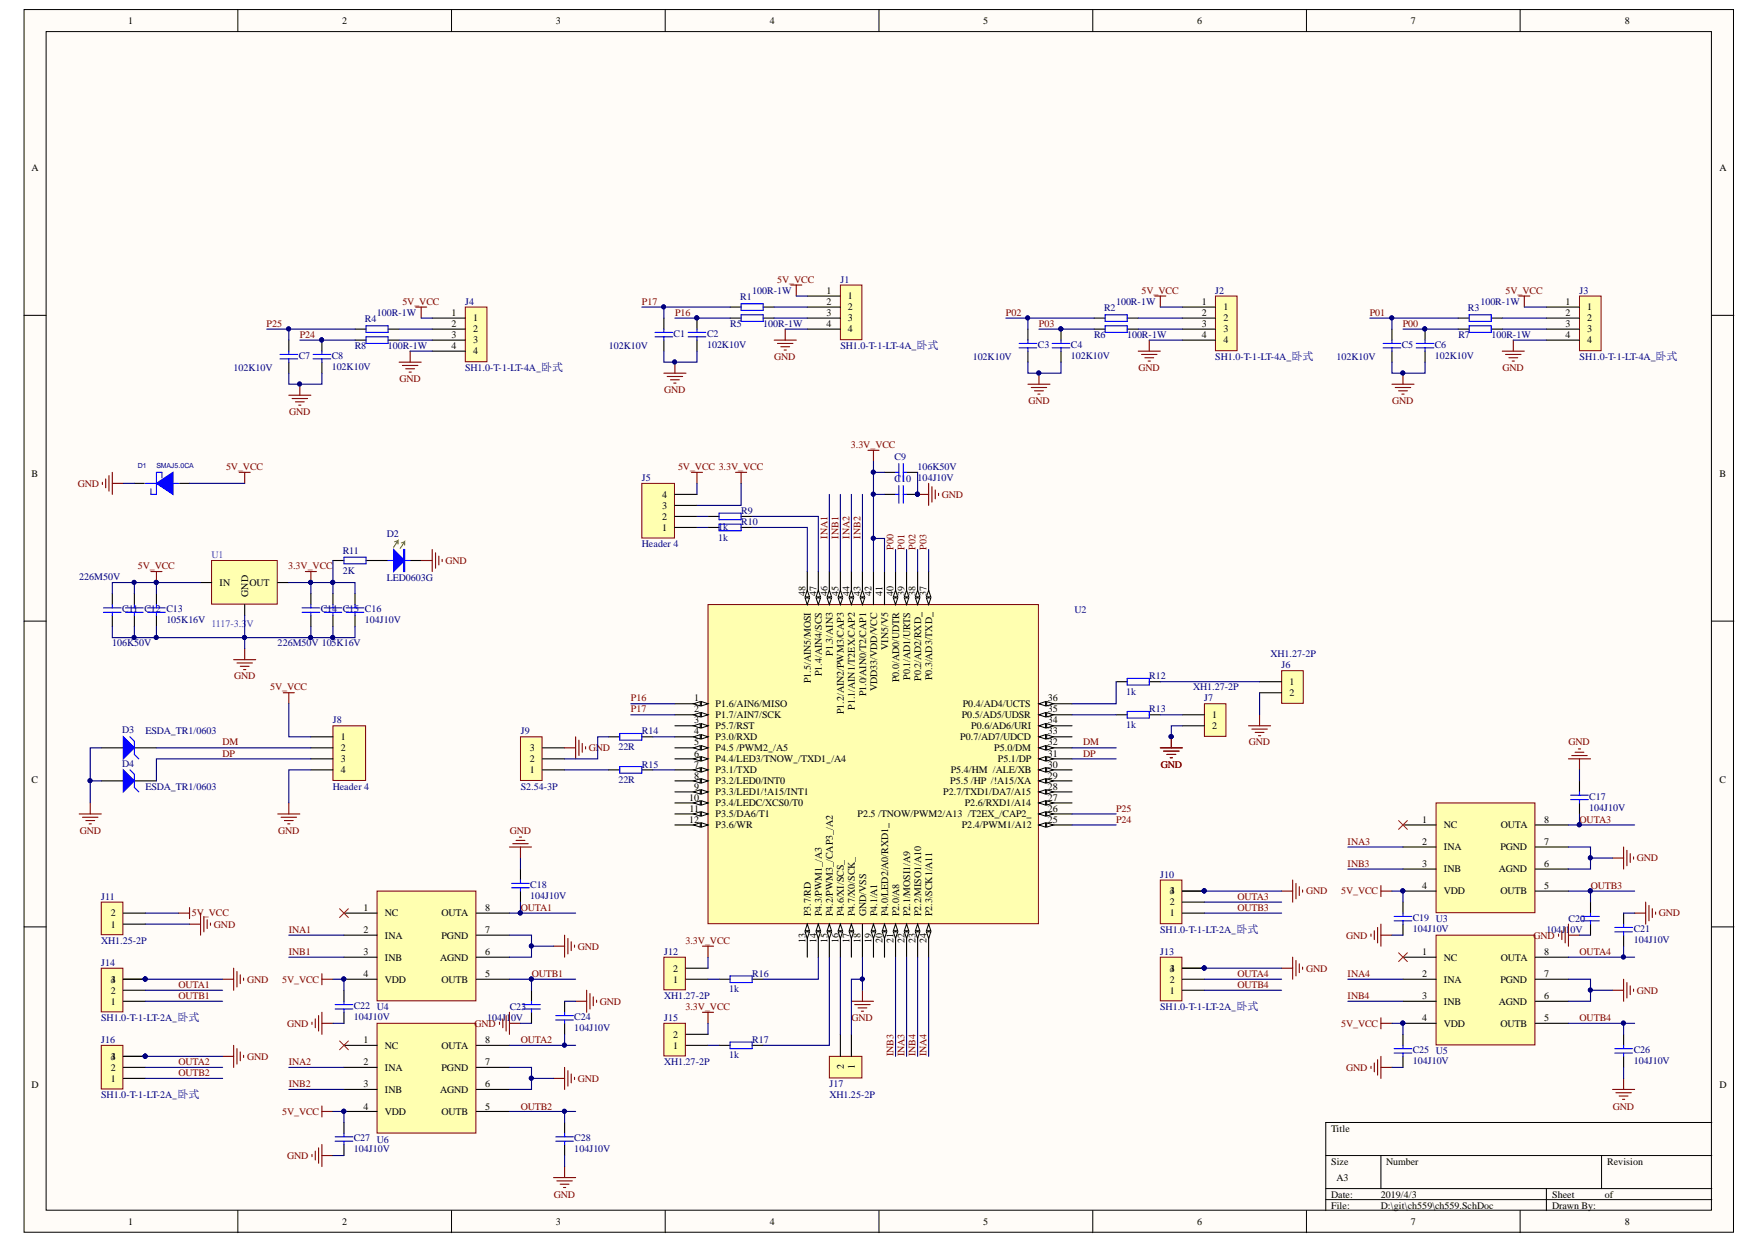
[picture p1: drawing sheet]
# Altium project ch559.PrjPcb
1 sheet, 72 parts. Net scope: global (net labels, ports and power ports of the same name join across sheets).
Board file: ch559.PcbDoc

## Sheet ch559.SchDoc
size A3

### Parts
C1  102K10V  [C0603]
C2  102K10V  [C0603]
C3  102K10V  [C0603]
C4  102K10V  [C0603]
C5  102K10V  [C0603]
C6  102K10V  [C0603]
C7  102K10V  [C0603]
C8  102K10V  [C0603]
C9  106K50V  [C0603]
C10  104J10V  [C0402]
C11  226M50V  [C0805]
C12  106K50V  [C0603]
C13  105K16V  [C0603]
C14  226M50V  [C0805]
C15  105K16V  [C0603]
C16  104J10V  [C0402]
C17  104J10V  [C0402]
C18  104J10V  [C0402]
C19  104J10V  [C0402]
C20  104J10V  [C0402]
C21  104J10V  [C0402]
C22  104J10V  [C0402]
C23  104J10V  [C0402]
C24  104J10V  [C0402]
C25  104J10V  [C0402]
C26  104J10V  [C0402]
C27  104J10V  [C0402]
C28  104J10V  [C0402]
D1  SMAJ5.0CA  [DO-214]
D2  LED0603G  [D-LED0603G]
D3  ESDA_TR1/0603  [HS_0603D]
D4  ESDA_TR1/0603  [HS_0603D]
J1  SH1.0-T-1-LT-4A_卧式  [XH2.54-4P]
J2  SH1.0-T-1-LT-4A_卧式  [XH2.54-4P]
J3  SH1.0-T-1-LT-4A_卧式  [XH2.54-4P]
J4  SH1.0-T-1-LT-4A_卧式  [XH2.54-4P]
J5  Header 4  [J-SH1.27 -4]
J6  XH1.27-2P  [J-SH1.27-2]
J7  XH1.27-2P  [J-SH1.27-2]
J8  Header 4  [XH2.54-4P]
J9  S2.54-3P  [S2.54-3P]
J10  SH1.0-T-1-LT-2A_卧式  [J-SH2.0-T-1-LT-2A_立式]
J11  XH1.25-2P  [XH2.54-2p]
J12  XH1.27-2P  [J-SH1.27-2]
J13  SH1.0-T-1-LT-2A_卧式  [J-SH2.0-T-1-LT-2A_立式]
J14  SH1.0-T-1-LT-2A_卧式  [J-SH2.0-T-1-LT-2A_立式]
J15  XH1.27-2P  [J-SH1.27-2]
J16  SH1.0-T-1-LT-2A_卧式  [J-SH2.0-T-1-LT-2A_立式]
J17  XH1.25-2P  [S1.25-2P]
R1  100R-1W  [R0603]
R2  100R-1W  [R0603]
R3  100R-1W  [R0603]
R4  100R-1W  [R0603]
R5  100R-1W  [R0603]
R6  100R-1W  [R0603]
R7  100R-1W  [R0603]
R8  100R-1W  [R0603]
R9  1k  [R0603]
R10  1k  [R0603]
R11  2K  [R0603]
R12  1k  [R0603]
R13  1k  [R0603]
R14  22R  [R0603]
R15  22R  [R0603]
R16  1k  [R0603]
R17  1k  [R0603]
U1  1117-3.3V  [SOT-223]
U2  CH559L  [LQFP48]  (value not drawn)
U3  PTC918  [SO-8]  (value not drawn)
U4  PTC918  [SO-8]  (value not drawn)
U5  PTC918  [SO-8]  (value not drawn)
U6  PTC918  [SO-8]  (value not drawn)

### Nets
3.3V_VCC: C9.2 C10.2 C14.1 C15.2 C16.1 J5.3 J12.2 J15.2 R11.2 U1.2(OUT) U2.41(VIN5/V5) U2.42(VDD33/VDD/VCC)
5V_VCC: C11.1 C12.1 C13.1 C19.1 C22.1 C25.1 C27.1 D1.1(+) J1.1 J2.1 J3.1 J4.1 J5.4 J8.1 J11.2 U1.3(IN) U3.4(VDD) U4.4(VDD) U5.4(VDD) U6.4(VDD)
GND: C1.2 C2.2 C3.2 C4.2 C5.2 C6.2 C7.2 C8.2 C9.1 C10.1 C11.2 C12.2 C13.2 C14.2 C15.1 C16.2 C17.1 C18.1 C19.2 C20.2 C21.1 C22.2 C23.2 C24.1 C25.2 C26.2 C27.2 C28.2 D1.2(-) D2.2 D3.1(A) D4.1(A) J1.4 J2.4 J3.4 J4.4 J6.2 J7.2 J8.4 J9.3 J10.3 J10.4 J11.1 J13.3 J13.4 J14.3 J14.4 J16.3 J16.4 J17.1 U1.1(GND) U2.18(GND/VSS) U3.6(AGND) U3.7(PGND) U4.6(AGND) U4.7(PGND) U5.6(AGND) U5.7(PGND) U6.6(AGND) U6.7(PGND)
DM: D3.2(K) J8.2 U2.32(P5.0/DM)
DP: D4.2(K) J8.3 U2.31(P5.1/DP)
INA1: U2.46(P1.3/AIN3) U4.2(INA)
INA2: U2.44(P1.1/AIN1/T2EX/CAP2) U6.2(INA)
INA3: U2.22(P2.1/MOSI1/A9) U3.2(INA)
INA4: U2.24(P2.3/SCK1/A11) U5.2(INA)
INB1: U2.45(P1.2/AIN2/PWM3/CAP3) U4.3(INB)
INB2: U2.43(P1.0/AIN0/T2/CAP1) U6.3(INB)
INB3: U2.21(P2.0/A8) U3.3(INB)
INB4: U2.23(P2.2/MISO1/A10) U5.3(INB)
OUTA1: C18.2 J14.2 U4.8(OUTA)
OUTA2: C24.2 J16.2 U6.8(OUTA)
OUTA3: C17.2 J10.2 U3.8(OUTA)
OUTA4: C21.2 J13.2 U5.8(OUTA)
OUTB1: C23.1 J14.1 U4.5(OUTB)
OUTB2: C28.1 J16.1 U6.5(OUTB)
OUTB3: C20.1 J10.1 U3.5(OUTB)
OUTB4: C26.1 J13.1 U5.5(OUTB)
P00: C6.1 R7.1 U2.40(P0.0/AD0/UDTR)
P01: C5.1 R3.1 U2.39(P0.1/AD1/URTS)
P02: C3.1 R2.1 U2.38(P0.2/AD2/RXD_)
P03: C4.1 R6.1 U2.37(P0.3/AD3/TXD_)
P16: C2.1 R5.1 U2.1(P1.6/AIN6/MISO)
P17: C1.1 R1.1 U2.2(P1.7/AIN7/SCK)
P24: C8.1 R8.1 U2.25(P2.4/PWM1/A12)
P25: C7.1 R4.1 U2.26(P2.5_/TNOW/PWM2/A13__/T2EX_/CAP2_)
NetD2_1: D2.1 R11.1
NetJ1_2: J1.2 R1.2
NetJ1_3: J1.3 R5.2
NetJ2_2: J2.2 R2.2
NetJ2_3: J2.3 R6.2
NetJ3_2: J3.2 R3.2
NetJ3_3: J3.3 R7.2
NetJ4_2: J4.2 R4.2
NetJ4_3: J4.3 R8.2
NetJ5_1: J5.1 R10.1
NetJ5_2: J5.2 R9.1
NetJ6_1: J6.1 R12.2
NetJ7_1: J7.1 R13.2
NetJ9_1: J9.1 R15.1
NetJ9_2: J9.2 R14.1
NetJ12_1: J12.1 R16.1
NetJ15_1: J15.1 R17.1
NetJ17_2: J17.2 U2.16(P4.6/XI/SCS_)
NetR9_2: R9.2 U2.47(P1.4/AIN4/SCS)
NetR10_2: R10.2 U2.48(P1.5/AIN5/MOSI)
NetR12_1: R12.1 U2.36(P0.4/AD4/UCTS)
NetR13_1: R13.1 U2.35(P0.5/AD5/UDSR)
NetR14_2: R14.2 U2.4(P3.0/RXD)
NetR15_2: R15.2 U2.7(P3.1/TXD)
NetR16_2: R16.2 U2.14(P4.3/PWM1_/A3)
NetR17_2: R17.2 U2.15(P4.2/PWM3_/CAP3_/A2)

Not connected (* = marked no-connect by the designer): U2 3(P5.7/RST) 5(P4.5_/PWM2_/A5) 6(P4.4/LED3/TNOW_/TXD1_/A4) 8(P3.2/LED0/INT0) 9(P3.3/LED1/!A15/INT1) 10(P3.4/LEDC/XCS0/T0) 11(P3.5/DA6/T1) 12(P3.6/WR) 13(P3.7/RD) 17(P4.7/X0/SCK_) 19(P4.1/A1) 20(P4.0/LED2/A0/RXD1_) 27(P2.6/RXD1/A14) 28(P2.7/TXD1/DA7/A15) 29(P5.5_/HP__/!A15/XA) 30(P5.4/HM__/ALE/XB) 33(P0.7/AD7/UDCD) 34(P0.6/AD6/URI); U3 1(NC)*; U4 1(NC)*; U5 1(NC)*; U6 1(NC)*

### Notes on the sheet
- 超声波模块
- 稳压
- MCU
- USB
- 电机
